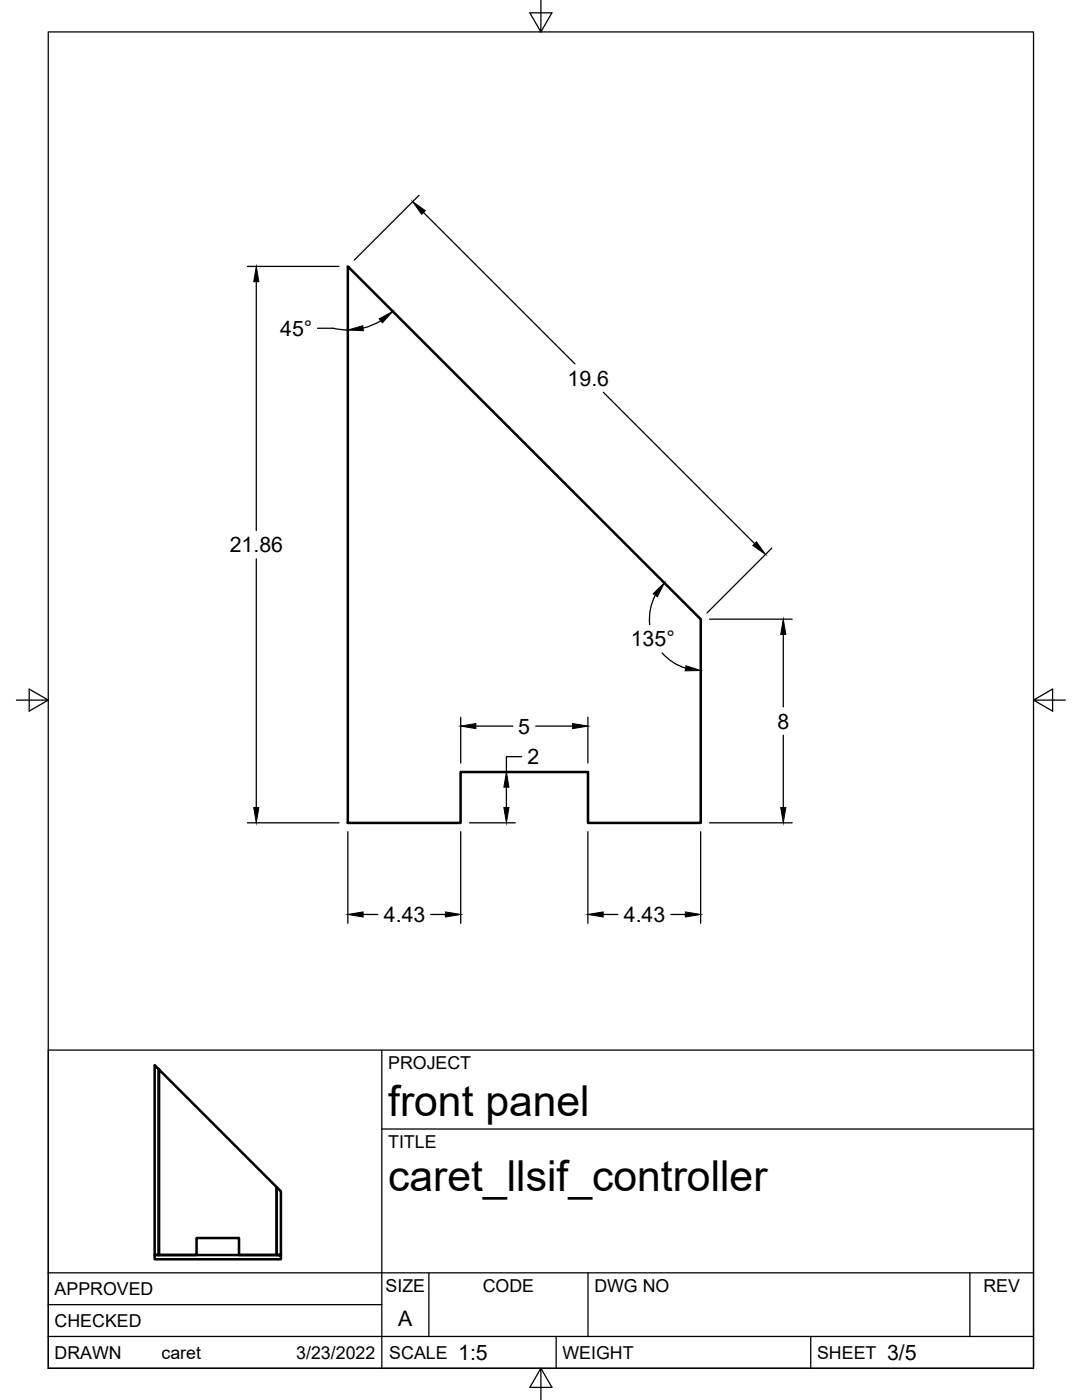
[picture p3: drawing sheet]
<svg xmlns="http://www.w3.org/2000/svg" width="216mm" height="279mm" viewBox="0 0 216 279" stroke-linecap="round" stroke-linejoin="round" font-family="sans-serif">
<!-- layer: Visible -->
<path d="M69.4 53.2l70.4 70.4v40.6h-22.5v-10.1h-25.4v10.1h-22.5zM30.9 212.6v37.9h.8v-37.1l23.5 23.5v13.6h-7.5v-3.4h-8.5v3.4h-7.5v-37.1zM30.9 250.5h25.1h-.8v-13.6l.8 .9v13.5h-25.1z" fill="none" stroke="#000" stroke-width=".51"/>
<!-- layer: Border -->
<path d="M9.6 6.4h196.6v266.7h-196.6zM107.9 0v6.4l-2.2-3.8h4.4l-2.2 3.8M3.3 139.7h6.3l-3.8-2.2v4.4l3.8-2.2M206.2 139.7l3.8 2.2v-4.4l-3.8 2.2h6.4M107.9 273.1l2.2 3.8h-4.4l2.2-3.8v6.3" fill="none" stroke="#000" stroke-width=".25"/>
<!-- layer: Titleblock -->
<path d="M9.6 209.6h196.6v63.5h-196.6zM76.2 209.6v63.5M76.2 225.3h130M9.6 254h196.6M85.6 254v12.7M117.3 254v12.7M193.5 254v12.7M9.6 266.7h196.6M9.6 260.4h66.6M111 266.7v6.4M161.8 266.7v6.4" fill="none" stroke="#000" stroke-width=".25"/>
<!-- layer: Dimensions -->
<g fill="none" stroke="#000" stroke-width=".25">
<path d="M83.6 39l-12.9 12.9M49.4 53.2h18.2M51.1 56.2v49.7M84.5 42.4l30.2 30.2M63.4 65.5h3l3 .3M76 64l-1.7 .9-1.9 .6M120.4 78.3l30.2 30.2M51.1 111.5v49.7M130.8 118.8a10.2 10.2 0 0 0-1.2 5.9M154 109.4l-12.9 12.9M132.1 130.3a10.2 10.2 0 0 0 4.7 3M141.6 123.6h16.5"/>
<path d="M156.3 126.6v14.5M91.9 143.1v9.2M93.7 154.1h9.1M95 144.9h7.3M101 157.1v4.1M104.1 151h-3.1v3.1M106.9 144.9h7.4M117.3 143.1v9.2M156.3 146.7v14.5M49.4 164.2h18.2M69.4 166v18.3M91.9 166v18.3"/>
<path d="M93.7 164.2h9.1M117.3 166v18.3M139.8 166v18.3M141.6 164.2h16.5M72.5 182.5h2.9M86 182.5h2.9M120.4 182.5h2.9M133.9 182.5h2.9"/>
</g>
<g fill="#000" stroke="#000" stroke-width=".2">
<path d="M51.1 53.2l.5 3h-1zM82.3 40.2l2.6 1.8-.8 .8zM69.4 65.9l3-.9 .1 1zM75.7 63.6l2.7-1.5-2.1 2.3zM130.3 118.5l2.3-2.2-1.4 2.8zM150.2 108.9l.7-.8 1.8 2.5zM136.9 132.9l2.9 .9-3.1 .1zM156.3 123.6l.5 3h-1zM91.9 144.9l3.1-.5v1zM101 154.1l.6 3h-1.1zM114.3 144.4l3 .5-3 .5zM50.6 161.2h1l-.5 3z"/>
<path d="M100.5 161.2h1.1l-.6 3zM155.8 161.2h1l-.5 3zM69.4 182.5l3.1-.5v1zM88.9 182l3 .5-3 .5zM117.3 182.5l3.1-.5v1zM136.8 182l3 .5-3 .5z"/>
</g>
<g font-size="8.5">
<text x="77.4" y="222.8">front panel</text>
<text x="77.4" y="237.8">caret_llsif_controller</text>
</g>
<g font-size="4.3">
<text x="55.9" y="67">45°</text>
<text x="113.3" y="76.9">19.6</text>
<text x="45.8" y="110.2">21.86</text>
<text x="125.9" y="129">135°</text>
<text x="103.4" y="146.4">5</text>
<text x="155.1" y="145.4">8</text>
<text x="105.3" y="152.5">2</text>
<text x="76.6" y="184">4.43</text>
<text x="124.5" y="184">4.43</text>
<text x="79.5" y="264.5">A</text>
<text x="91.4" y="271.4">1:5</text>
<text x="177" y="271.4">3/5</text>
</g>
<g font-size="3.5">
<text x="77.4" y="213.4">PROJECT</text>
<text x="77.4" y="229.1">TITLE</text>
<text x="76.9" y="257.8">SIZE</text>
<text x="96.3" y="257.8">CODE</text>
<text x="118.6" y="257.8">DWG NO</text>
<text x="196.2" y="257.8">REV</text>
<text x="10.9" y="258.5">APPROVED</text>
<text x="10.9" y="264.8">CHECKED</text>
<text x="10.9" y="271.2">DRAWN</text>
<text x="32.2" y="271.2">caret</text>
<text x="59.1" y="271.2">3/23/2022</text>
<text x="77.7" y="271.2">SCALE</text>
<text x="112.2" y="271.2">WEIGHT</text>
<text x="163" y="271.2">SHEET</text>
</g>
</svg>
